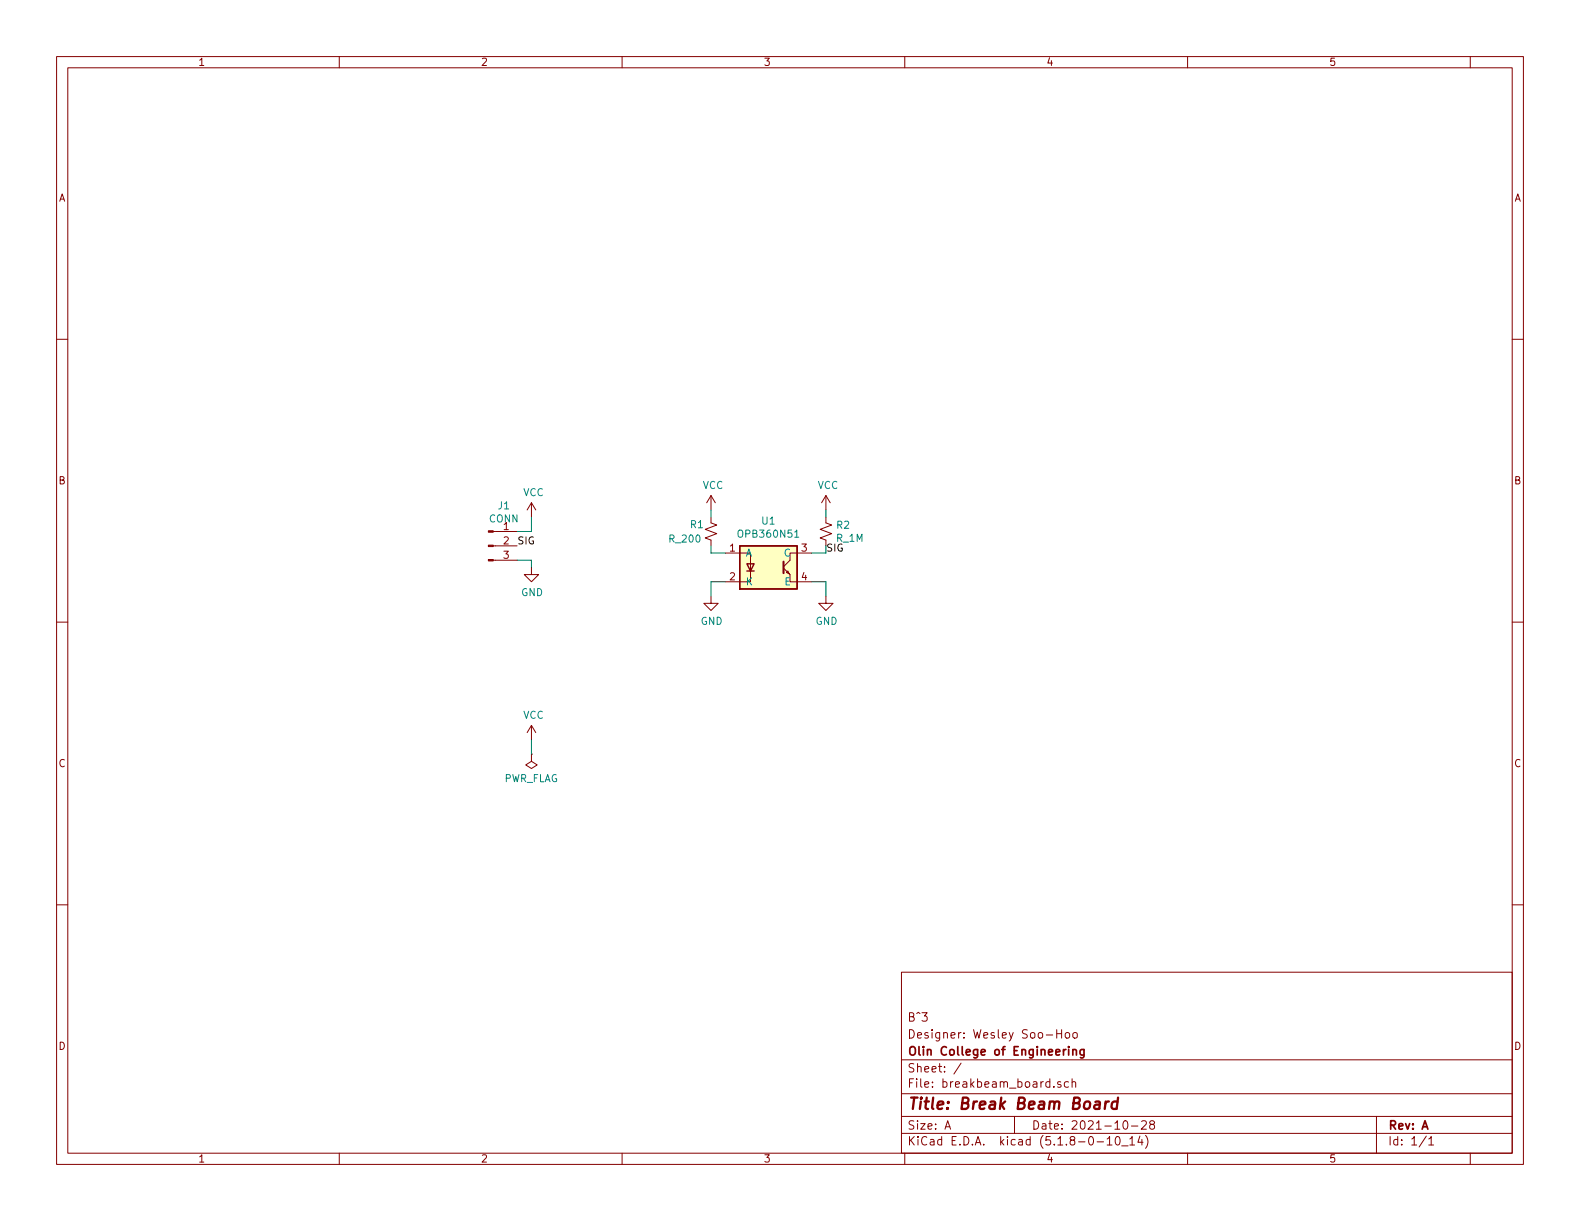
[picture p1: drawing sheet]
EESchema Schematic File Version 4
EELAYER 30 0
EELAYER END
$Descr A 11000 8500
encoding utf-8
Sheet 1 1
Title "Break Beam Board"
Date "2021-10-28"
Rev "A"
Comp "Olin College of Engineering"
Comment1 "Designer: Wesley Soo-Hoo"
Comment2 "B^3"
Comment3 ""
Comment4 ""
$EndDescr
$Comp
L kicad_common:OPB360N51 U1
U 1 1
P 5350 3950
F 0 "U1" H 5350 4275 50  0000 C CNN
F 1 "OPB360N51" H 5350 4184 50  0000 C CNN
F 2 "kicad_common:OPB360N51" H 5350 3950 50  0001 C CNN
F 3 "https://www.ttelectronics.com/TTElectronics/media/ProductFiles/Datasheets/OPB355-360to390-860to890.pdf" H 5350 3950 50  0001 C CNN
	1    5350 3950
	1    0    0    -1  
$EndComp
$Comp
L power:VCC #PWR03
U 1 1
P 4950 3550
F 0 "#PWR03" H 4950 3400 50  0001 C CNN
F 1 "VCC" H 4965 3723 50  0000 C CNN
F 2 "" H 4950 3550 50  0001 C CNN
F 3 "" H 4950 3550 50  0001 C CNN
	1    4950 3550
	1    0    0    -1  
$EndComp
$Comp
L kicad_common:R_1M R2
U 1 1
P 5750 3700
F 0 "R2" H 5818 3746 50  0000 L CNN
F 1 "R_1M" H 5818 3655 50  0000 L CNN
F 2 "Resistor_SMD:R_0603_1608Metric" H 5800 3700 50  0001 C CNN
F 3 "" H 5800 3700 50  0001 C CNN
	1    5750 3700
	1    0    0    -1  
$EndComp
$Comp
L power:GND #PWR04
U 1 1
P 4950 4150
F 0 "#PWR04" H 4950 3900 50  0001 C CNN
F 1 "GND" H 4955 3977 50  0000 C CNN
F 2 "" H 4950 4150 50  0001 C CNN
F 3 "" H 4950 4150 50  0001 C CNN
	1    4950 4150
	1    0    0    -1  
$EndComp
Wire Wire Line
	4950 4150 4950 4050
Wire Wire Line
	4950 4050 5050 4050
$Comp
L power:GND #PWR06
U 1 1
P 5750 4150
F 0 "#PWR06" H 5750 3900 50  0001 C CNN
F 1 "GND" H 5755 3977 50  0000 C CNN
F 2 "" H 5750 4150 50  0001 C CNN
F 3 "" H 5750 4150 50  0001 C CNN
	1    5750 4150
	1    0    0    -1  
$EndComp
Wire Wire Line
	5750 4150 5750 4050
Wire Wire Line
	5750 4050 5650 4050
Wire Wire Line
	4950 3850 5050 3850
Wire Wire Line
	4950 3800 4950 3850
Wire Wire Line
	4950 3550 4950 3600
$Comp
L kicad_common:R_200 R1
U 1 1
P 4950 3700
F 0 "R1" H 4800 3750 50  0000 L CNN
F 1 "R_200" H 4650 3650 50  0000 L CNN
F 2 "Resistor_SMD:R_0603_1608Metric" H 5000 3700 50  0001 C CNN
F 3 "" H 5000 3700 50  0001 C CNN
	1    4950 3700
	1    0    0    -1  
$EndComp
Wire Wire Line
	5650 3850 5750 3850
Wire Wire Line
	5750 3850 5750 3800
$Comp
L power:VCC #PWR05
U 1 1
P 5750 3550
F 0 "#PWR05" H 5750 3400 50  0001 C CNN
F 1 "VCC" H 5765 3723 50  0000 C CNN
F 2 "" H 5750 3550 50  0001 C CNN
F 3 "" H 5750 3550 50  0001 C CNN
	1    5750 3550
	1    0    0    -1  
$EndComp
Wire Wire Line
	5750 3550 5750 3600
$Comp
L Connector:Conn_01x03_Male J1
U 1 1
P 3400 3800
F 0 "J1" H 3508 4081 50  0000 C CNN
F 1 "CONN" H 3508 3990 50  0000 C CNN
F 2 "Connector_Molex:Molex_Nano-Fit_105309-xx03_1x03_P2.50mm_Vertical" H 3400 3800 50  0001 C CNN
F 3 "~" H 3400 3800 50  0001 C CNN
	1    3400 3800
	1    0    0    -1  
$EndComp
$Comp
L power:VCC #PWR01
U 1 1
P 3700 3600
F 0 "#PWR01" H 3700 3450 50  0001 C CNN
F 1 "VCC" H 3715 3773 50  0000 C CNN
F 2 "" H 3700 3600 50  0001 C CNN
F 3 "" H 3700 3600 50  0001 C CNN
	1    3700 3600
	1    0    0    -1  
$EndComp
Wire Wire Line
	3700 3600 3700 3700
Wire Wire Line
	3700 3700 3600 3700
$Comp
L power:GND #PWR02
U 1 1
P 3700 3950
F 0 "#PWR02" H 3700 3700 50  0001 C CNN
F 1 "GND" H 3705 3777 50  0000 C CNN
F 2 "" H 3700 3950 50  0001 C CNN
F 3 "" H 3700 3950 50  0001 C CNN
	1    3700 3950
	1    0    0    -1  
$EndComp
Wire Wire Line
	3700 3950 3700 3900
Wire Wire Line
	3700 3900 3600 3900
Text Label 5750 3850 0    50   ~ 0
SIG
Text Label 3600 3800 0    50   ~ 0
SIG
$Comp
L power:PWR_FLAG #FLG0101
U 1 1
P 3700 5250
F 0 "#FLG0101" H 3700 5325 50  0001 C CNN
F 1 "PWR_FLAG" H 3700 5423 50  0000 C CNN
F 2 "" H 3700 5250 50  0001 C CNN
F 3 "~" H 3700 5250 50  0001 C CNN
	1    3700 5250
	-1   0    0    1   
$EndComp
$Comp
L power:VCC #PWR0101
U 1 1
P 3700 5150
F 0 "#PWR0101" H 3700 5000 50  0001 C CNN
F 1 "VCC" H 3715 5323 50  0000 C CNN
F 2 "" H 3700 5150 50  0001 C CNN
F 3 "" H 3700 5150 50  0001 C CNN
	1    3700 5150
	1    0    0    -1  
$EndComp
Wire Wire Line
	3700 5150 3700 5250
$EndSCHEMATC
